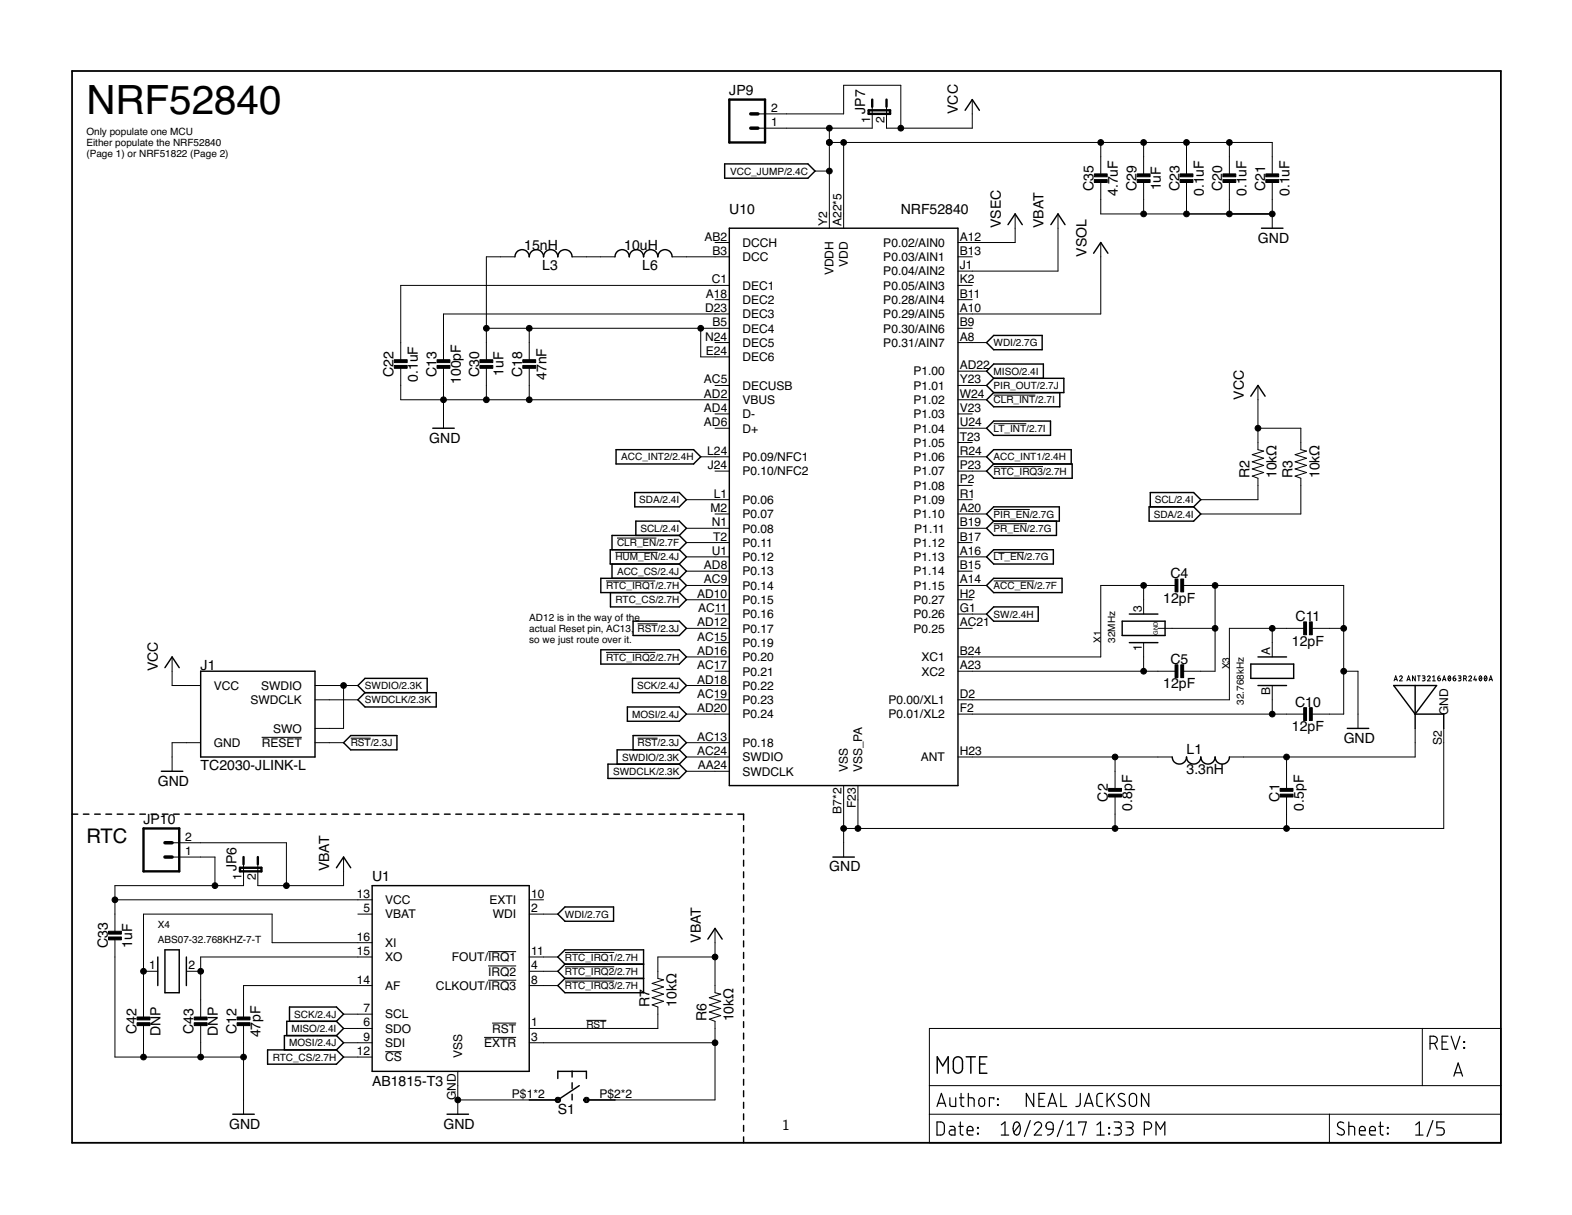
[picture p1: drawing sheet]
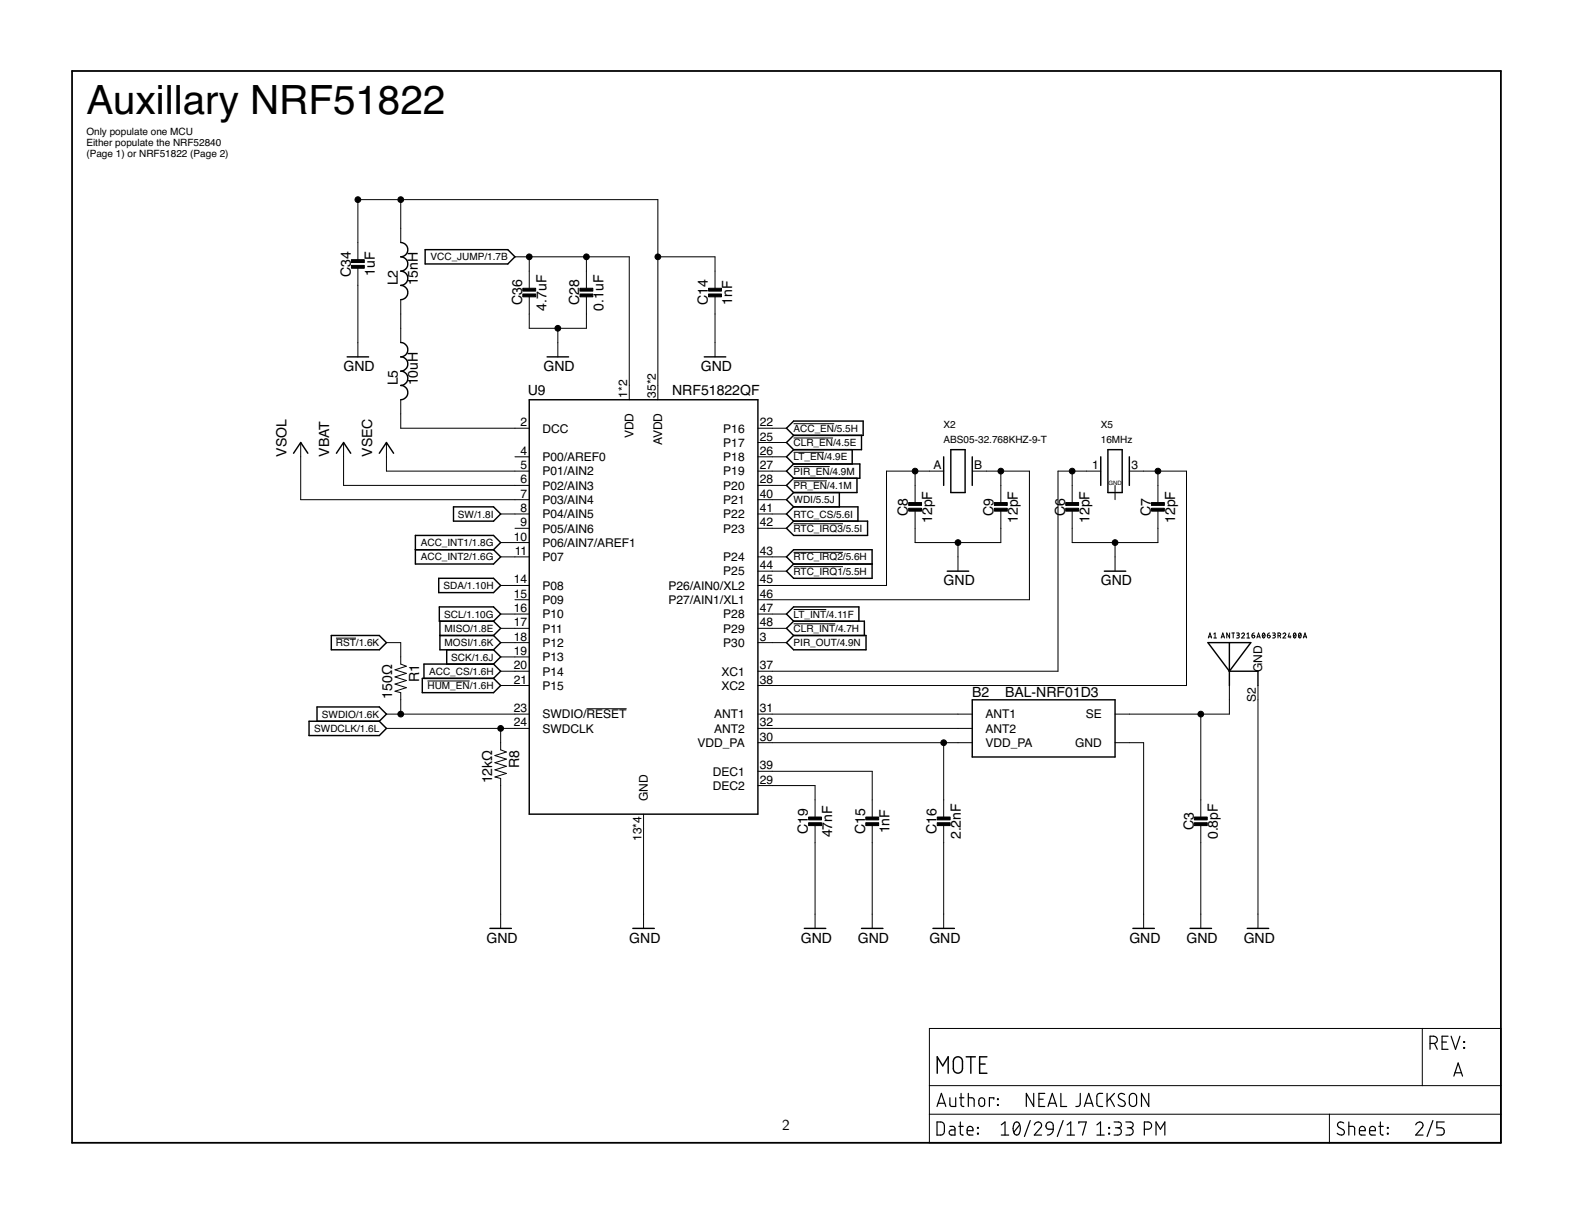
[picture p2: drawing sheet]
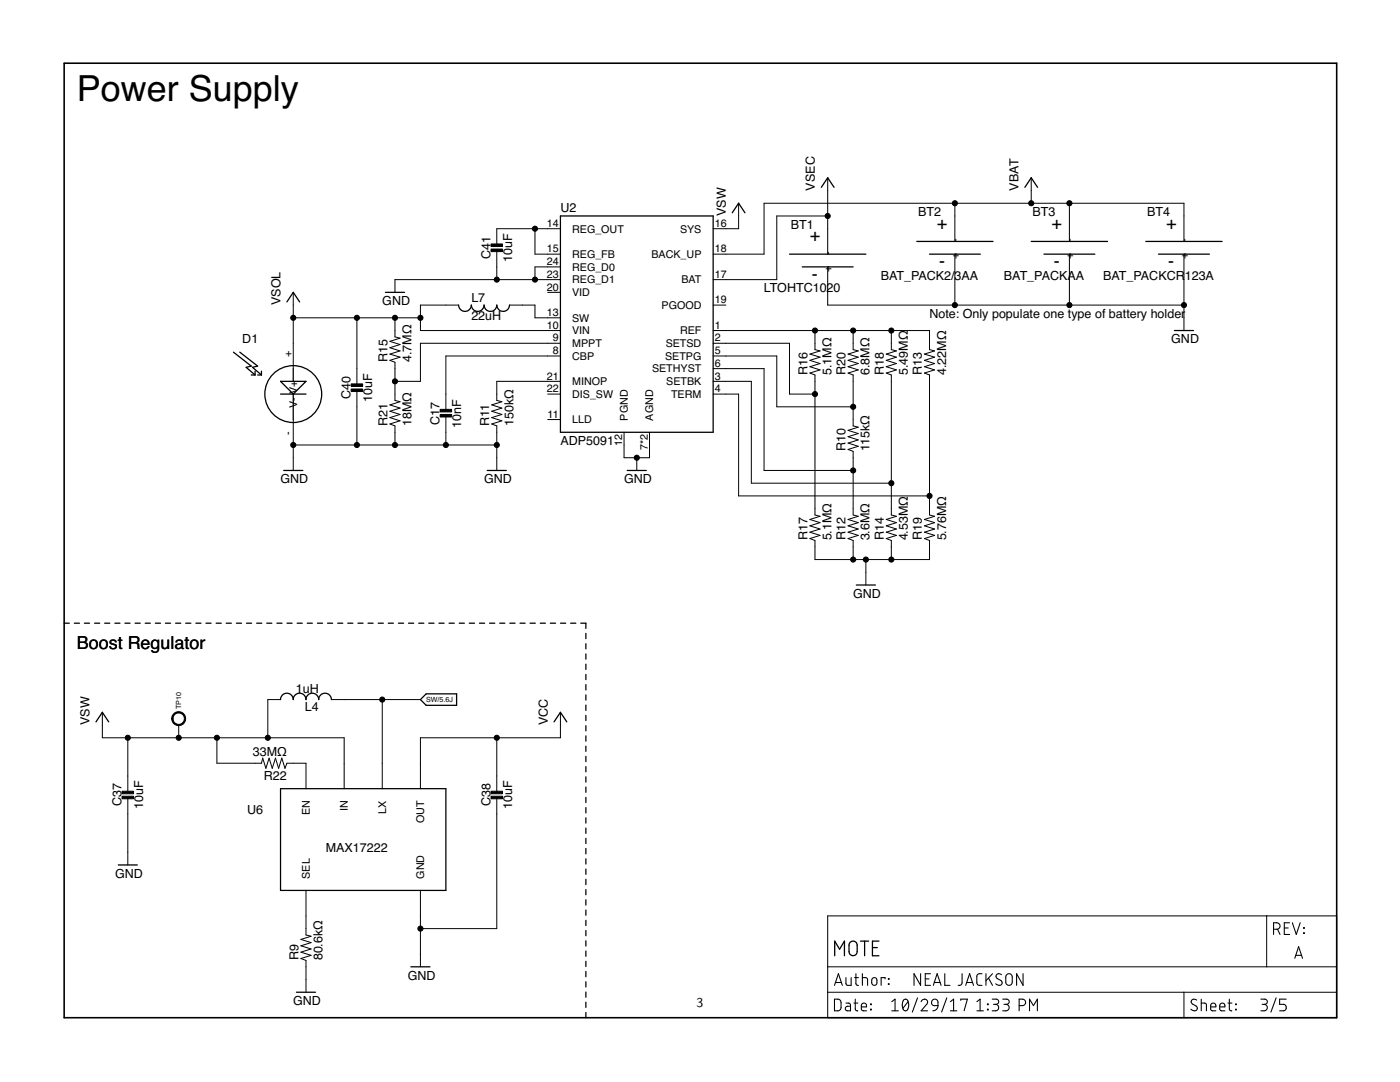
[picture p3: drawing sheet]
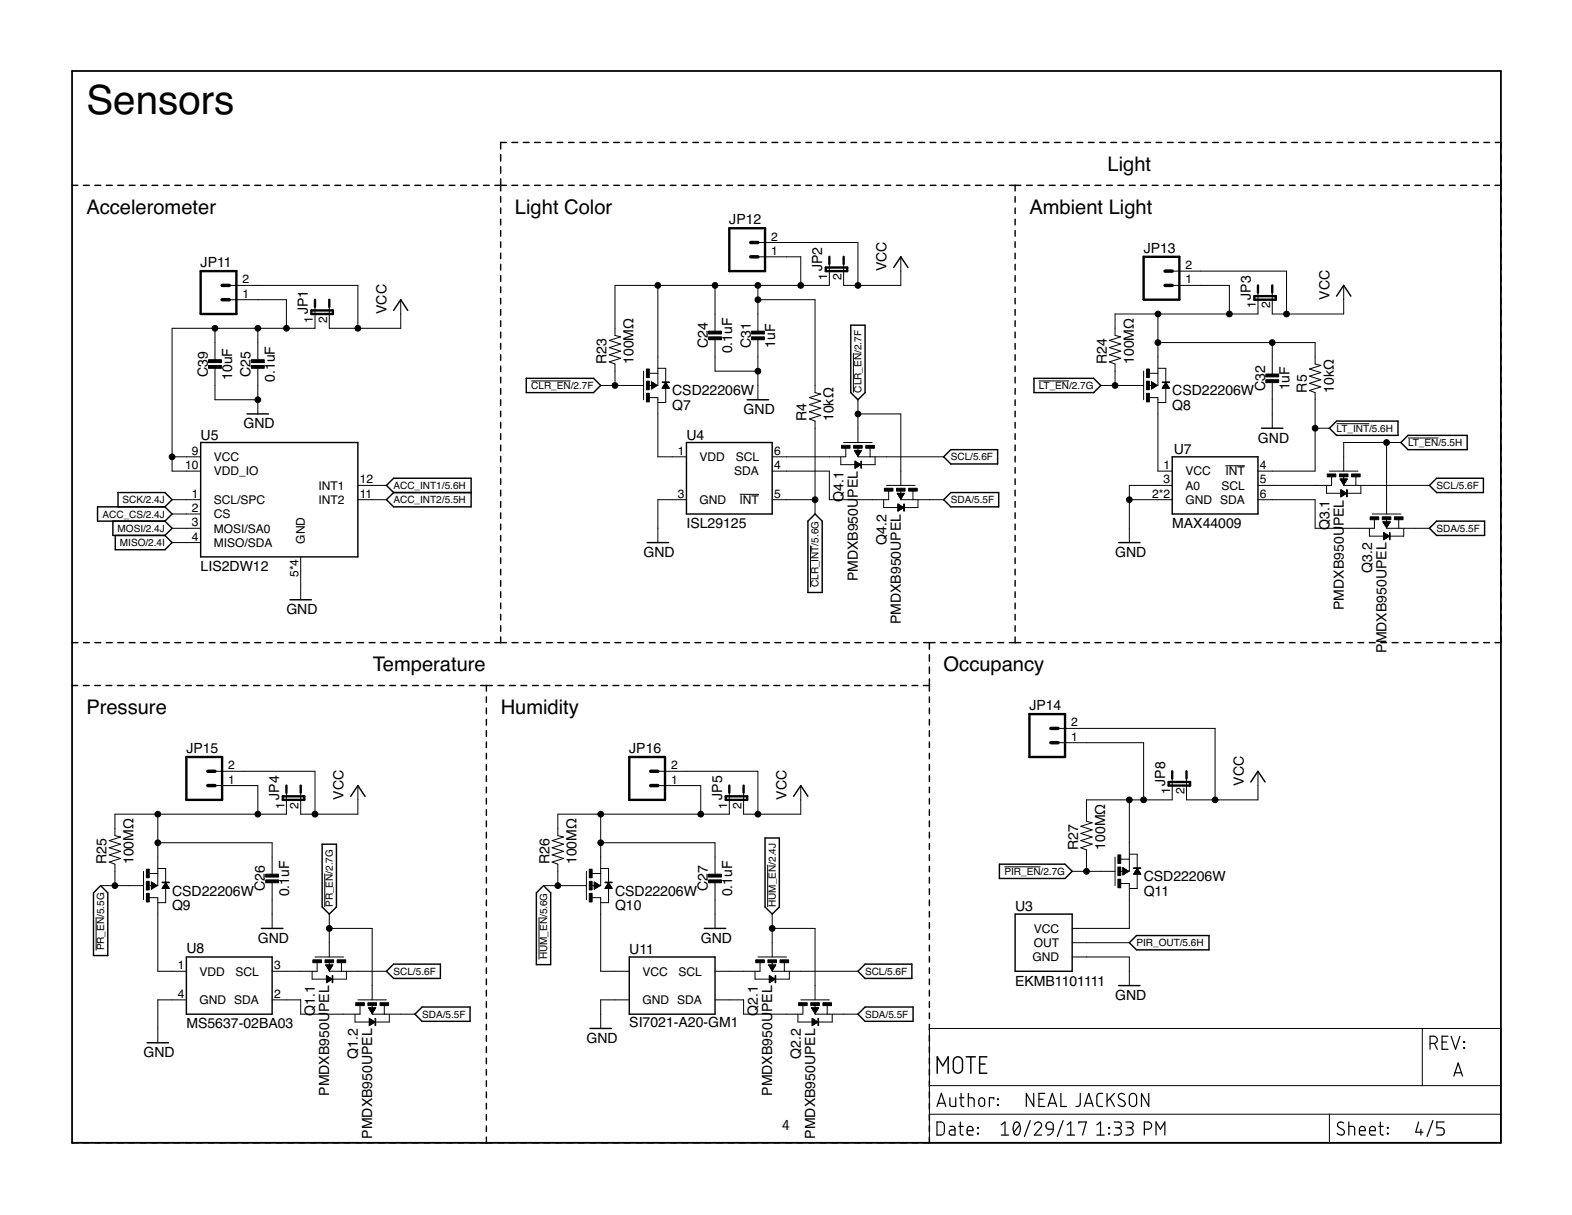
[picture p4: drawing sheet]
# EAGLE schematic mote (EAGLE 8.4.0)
AUTHOR: NEAL JACKSON; REV: A; TITLE: MOTE

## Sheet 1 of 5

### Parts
A2  ANT3216A063R2400A  [ANT3216A063R2400A]
C1  0.5pF  CAPACITOR0402_CAP  [0402_CAP]
C2  0.8pF  CAPACITOR0402_CAP  [0402_CAP]
C4  12pF  CAPACITOR0402_CAP  [0402_CAP]
C5  12pF  CAPACITOR0402_CAP  [0402_CAP]
C10  12pF  CAPACITOR0402_CAP  [0402_CAP]
C11  12pF  CAPACITOR0402_CAP  [0402_CAP]
C12  47pF  CAPACITOR0402_CAP  [0402_CAP]
C13  100pF  CAPACITOR0402_CAP  [0402_CAP]
C18  47nF  CAPACITOR0402_CAP  [0402_CAP]
C20  0.1uF  CAPACITOR0402_CAP  [0402_CAP]
C21  0.1uF  CAPACITOR0402_CAP  [0402_CAP]
C22  0.1uF  CAPACITOR0402_CAP  [0402_CAP]
C23  0.1uF  CAPACITOR0402_CAP  [0402_CAP]
C29  1uF  CAPACITOR0402_CAP  [0402_CAP]
C30  1uF  CAPACITOR0402_CAP  [0402_CAP]
C33  1uF  CAPACITOR0402_CAP  [0402_CAP]
C35  4.7uF  CAPACITOR0402_CAP  [0402_CAP]
C42  DNP  CAPACITOR0402_CAP  [0402_CAP]
C43  DNP  CAPACITOR0402_CAP  [0402_CAP]
J1  TC2030-JLINK-L  [TC2030-IDC]
JP6  JUMPER-2SMD-NC  [SJ_2S]
JP7  JUMPER-2SMD-NC  [SJ_2S]
JP9  M02PTH  [1X02]
JP10  M02PTH  [1X02]
L1  3.3nH  INDUCTOR0402  [0402_CAP]
L3  15nH  INDUCTOR0402  [0402_CAP]
L6  10uH  INDUCTOR0603  [0603_CAP]
R2  10kΩ  RESISTOR0402_RES  [0402_RES]
R3  10kΩ  RESISTOR0402_RES  [0402_RES]
R6  10kΩ  RESISTOR0402_RES  [0402_RES]
R7  10kΩ  RESISTOR0402_RES  [0402_RES]
S1  EVQP2  [EVQP2]
U1  AB1815-T3  [QFN-16-3MM]
U10  NRF52840  [AQFN73]
X1  32MHz  7V-32.000MAHV-T  [TXC-7V]
X3  32.768kHz  ABS05-32.768KHZ-9-T  [ABS05]
X4  ABS07-32.768KHZ-7-T  [2-SMD]

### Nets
!ACC_EN: U10.A14(P1.15) ; also sheet 2,5
!CLR_EN: U10.T2(P0.11) ; also sheet 2,4,5
!CLR_INT: U10.W24(P1.02) ; also sheet 2,4,5
!HUM_EN: U10.U1(P0.12) ; also sheet 2,4,5
!LT_EN: U10.A16(P1.13) ; also sheet 2,4,5
!LT_INT: U10.U24(P1.04) ; also sheet 2,4,5
!PIR_EN: U10.A20(P1.10) ; also sheet 2,4,5
!PR_EN: U10.B19(P1.11) ; also sheet 2,4,5
!RST: J1.3(!RESET) R7.1 U1.1(!RST) U10.AC13(P0.18) U10.AD12(P0.17) ; also sheet 2,5
!RTC_EXTR: R6.1 S1.P$2 S1.P$4 U1.3(!EXTR)
!RTC_IRQ1: U1.11(FOUT/!IRQ1) U10.AC9(P0.14) ; also sheet 2,5
!RTC_IRQ2: U1.4(!IRQ2) U10.AD16(P0.20) ; also sheet 2,5
!RTC_IRQ3: U1.8(CLKOUT/!IRQ3) U10.P23(P1.07) ; also sheet 2,5
ACC_CS: U10.AD8(P0.13) ; also sheet 2,4,5
ACC_INT1: U10.R24(P1.06) ; also sheet 2,4,5
ACC_INT2: U10.L24(P0.09/NFC1) ; also sheet 2,4,5
GND: A2.S2(GND) C1.2 C2.2 C4.1 C5.1 C10.1 C11.1 C12.2 C13.2 C18.2 C20.2 C21.2 C22.2 C23.2 C29.2 C30.2 C33.2 C35.2 C42.2 C43.2 J1.5(GND) S1.P$1 S1.P$3 U1.GND(VSS) U10.AD2(VBUS) U10.B7(VSS) U10.F23(VSS_PA) U10.GND(VSS) X1.2(GND) X1.4(GND) ; also sheet 2,3,4,5
MISO: U1.6(SDO) U10.AD22(P1.00) ; also sheet 2,4,5
MOSI: U1.9(SDI) U10.AD20(P0.24) ; also sheet 2,4,5
N$2: C22.1 U10.C1(DEC1)
N$3: C18.1 C30.1 L3.1 U10.B5(DEC4) U10.E24(DEC6)
N$4: C13.1 U10.D23(DEC3)
N$5: C2.1 L1.2 U10.H23(ANT)
N$6: A2.S1(ANTENNA) C1.1 L1.1
N$8: C4.2 U10.B24(XC1) X1.3
N$9: C5.2 U10.A23(XC2) X1.1
N$25: C12.1 U1.14(AF)
N$26: C42.1 U1.16(XI) X4.1
N$27: C43.1 U1.15(XO) X4.2
N$42: C33.1 JP6.1 JP10.1 U1.13(VCC)
N$44: L6.2 U10.B3(DCC)
N$49: L3.2 L6.1
PIR_OUT: U10.Y23(P1.01) ; also sheet 2,4,5
RTC_CS: U1.12(!CS) U10.AD10(P0.15) ; also sheet 2,5
SCK: U1.7(SCL) U10.AD18(P0.22) ; also sheet 2,4,5
SCL: R2.1 U10.N1(P0.08) ; also sheet 2,4,5
SDA: R3.1 U10.L1(P0.06) ; also sheet 2,4,5
SW: U10.G1(P0.26) ; also sheet 2,3,5
SWDCLK: J1.4(SWDCLK) U10.AA24(SWDCLK) ; also sheet 2
SWDIO: J1.2(SWDIO) J1.6(SWO) U10.AC24(SWDIO) ; also sheet 2
VBAT: JP6.2 JP10.2 R6.2 R7.2 U10.J1(P0.04/AIN2) ; also sheet 2,3,5
VCC: J1.1(VCC) JP7.2 JP9.2 R2.2 R3.2 ; also sheet 3,4
VCC_JUMP: C20.1 C21.1 C23.1 C29.1 C35.1 JP7.1 JP9.1 U10.A22(VDD) U10.AD14(VDD) U10.AD23(VDD) U10.B1(VDD) U10.W1(VDD) U10.Y2(VDDH) ; also sheet 2
VSEC: U10.A12(P0.02/AIN0) ; also sheet 2,3,5
VSOL: U10.A10(P0.29/AIN5) ; also sheet 2,3,5
WDI: U1.2(WDI) U10.A8(P0.31/AIN7) ; also sheet 2,5
XL1: C11.2 U10.D2(P0.00/XL1) X3.A
XL2: C10.2 U10.F2(P0.01/XL2) X3.B
Unconnected: U1.5(VBAT) U1.10(EXTI) U10.A18(DEC2) U10.AB2(DCCH) U10.AC5(DECUSB) U10.AC11(P0.16) U10.AC15(P0.19) U10.AC17(P0.21) U10.AC19(P0.23) U10.AC21(P0.25) U10.AD4(D-) U10.AD6(D+) U10.B9(P0.30/AIN6) U10.B11(P0.28/AIN4) U10.B13(P0.03/AIN1) U10.B15(P1.14) U10.B17(P1.12) U10.H2(P0.27) U10.J24(P0.10/NFC2) U10.K2(P0.05/AIN3) U10.M2(P0.07) U10.N24(DEC5) U10.P2(P1.08) U10.R1(P1.09) U10.T23(P1.05) U10.V23(P1.03)

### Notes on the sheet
- NRF52840
- Only populate one MCU!
  Either populate the NRF52840
  (Page 1) or NRF51822 (Page 2)
- AD12 is in the way of the
  actual Reset pin, AC13,
  so we just route over it.
- RTC

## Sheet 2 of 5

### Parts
A1  ANT3216A063R2400A  [ANT3216A063R2400A]
B2  BAL-NRF01D3  [BAL-NRF01D3]
C3  0.8pF  CAPACITOR0402_CAP  [0402_CAP]
C6  12pF  CAPACITOR0402_CAP  [0402_CAP]
C7  12pF  CAPACITOR0402_CAP  [0402_CAP]
C8  12pF  CAPACITOR0402_CAP  [0402_CAP]
C9  12pF  CAPACITOR0402_CAP  [0402_CAP]
C14  1nF  CAPACITOR0402_CAP  [0402_CAP]
C15  1nF  CAPACITOR0402_CAP  [0402_CAP]
C16  2.2nF  CAPACITOR0402_CAP  [0402_CAP]
C19  47nF  CAPACITOR0402_CAP  [0402_CAP]
C28  0.1uF  CAPACITOR0402_CAP  [0402_CAP]
C34  1uF  CAPACITOR0402_CAP  [0402_CAP]
C36  4.7uF  CAPACITOR0402_CAP  [0402_CAP]
L2  15nH  INDUCTOR0402  [0402_CAP]
L5  10uH  INDUCTOR0603  [0603_CAP]
R1  150Ω  RESISTOR0402_RES  [0402_RES]
R8  12kΩ  RESISTOR0402_RES  [0402_RES]
U9  NRF51822QF  [QFN-48-6MM]
X2  ABS05-32.768KHZ-9-T  [ABS05]
X5  16MHz  TXC-8Y  [TXC-8Y]

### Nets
!ACC_EN: U9.22(P16) ; also sheet 1,5
!CLR_EN: U9.25(P17) ; also sheet 1,4,5
!CLR_INT: U9.48(P29) ; also sheet 1,4,5
!HUM_EN: U9.21(P15) ; also sheet 1,4,5
!LT_EN: U9.26(P18) ; also sheet 1,4,5
!LT_INT: U9.47(P28) ; also sheet 1,4,5
!PIR_EN: U9.27(P19) ; also sheet 1,4,5
!PR_EN: U9.28(P20) ; also sheet 1,4,5
!RST: R1.1 ; also sheet 1,5
!RTC_IRQ1: U9.44(P25) ; also sheet 1,5
!RTC_IRQ2: U9.43(P24) ; also sheet 1,5
!RTC_IRQ3: U9.42(P23) ; also sheet 1,5
ACC_CS: U9.20(P14) ; also sheet 1,4,5
ACC_INT1: U9.10(P06/AIN7/AREF1) ; also sheet 1,4,5
ACC_INT2: U9.11(P07) ; also sheet 1,4,5
AVDD1: C14.1 C34.1 L2.1 U9.35(AVDD) U9.36(AVDD)
DCC1: L5.2 U9.2(DCC)
GND: A1.S2(GND) B2.GND C3.2 C6.2 C7.2 C8.2 C9.2 C14.2 C15.2 C16.2 C19.2 C28.2 C34.2 C36.2 R8.2 U9.13(GND) U9.33(GND) U9.34(GND) U9.GND ; also sheet 1,3,4,5
MISO: U9.17(P11) ; also sheet 1,4,5
MOSI: U9.18(P12) ; also sheet 1,4,5
N$60: B2.ANT1 U9.31(ANT1)
N$61: B2.ANT2 U9.32(ANT2)
N$62: A1.S1(ANTENNA) B2.SE C3.1
N$63: L2.2 L5.1
N$64: C6.1 U9.37(XC1) X5.1
N$65: C7.1 U9.38(XC2) X5.3
N$66: C15.1 U9.39(DEC1)
N$67: C19.1 U9.29(DEC2)
NRF_A2: C9.1 U9.46(P27/AIN1/XL1) X2.B
NRF_A3: C8.1 U9.45(P26/AIN0/XL2) X2.A
PIR_OUT: U9.3(P30) ; also sheet 1,4,5
RTC_CS: U9.41(P22) ; also sheet 1,5
SCK: U9.19(P13) ; also sheet 1,4,5
SCL: U9.16(P10) ; also sheet 1,4,5
SDA: U9.14(P08) ; also sheet 1,4,5
SW: U9.8(P04/AIN5) ; also sheet 1,3,5
SWDCLK: R8.1 U9.24(SWDCLK) ; also sheet 1
SWDIO: R1.2 U9.23(SWDIO/!RESET) ; also sheet 1
VBAT: U9.6(P02/AIN3) ; also sheet 1,3,5
VCC_JUMP: C28.1 C36.1 U9.1(VDD) U9.12(VDD) ; also sheet 1
VDD_PA1: B2.VCC(VDD_PA) C16.1 U9.30(VDD_PA)
VSEC: U9.5(P01/AIN2) ; also sheet 1,3,5
VSOL: U9.7(P03/AIN4) ; also sheet 1,3,5
WDI: U9.40(P21) ; also sheet 1,5
Unconnected: U9.4(P00/AREF0) U9.9(P05/AIN6) U9.15(P09) X5.2(GND) X5.4(GND)

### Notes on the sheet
- Auxillary NRF51822
- Only populate one MCU!
  Either populate the NRF52840
  (Page 1) or NRF51822 (Page 2)

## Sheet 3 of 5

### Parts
BT1  LTOHTC1020  [1020]
BT2  BAT_PACK2/3AA  [6S-2-3A]
BT3  BAT_PACKAA  [BHAA-3]
BT4  BAT_PACKCR123A  [BH123A]
C17  10nF  CAPACITOR0603_CAP  [0603_CAP]
C37  10uF  CAPACITOR0603_CAP  [0603_CAP]
C38  10uF  CAPACITOR0603_CAP  [0603_CAP]
C40  10uF  CAPACITOR0603_CAP  [0603_CAP]
C41  10uF  CAPACITOR0603_CAP  [0603_CAP]
D1  SOLARCELL  [SOLAR_HOLES]
L4  1uH  INDUCTORIHL2525CZ  [IHL-2525CZ]
L7  22uH  INDUCTOR74437324220  [74437324220]
R9  80.6kΩ  RESISTOR0603_RES  [0603-RES]
R10  115kΩ  RESISTOR0402_RES  [0402_RES]
R11  150kΩ  RESISTOR0402_RES  [0402_RES]
R12  3.6MΩ  RESISTOR0402_RES  [0402_RES]
R13  4.22MΩ  RESISTOR0402_RES  [0402_RES]
R14  4.53MΩ  RESISTOR0402_RES  [0402_RES]
R15  4.7MΩ  RESISTOR0402_RES  [0402_RES]
R16  5.1MΩ  RESISTOR0402_RES  [0402_RES]
R17  5.1MΩ  RESISTOR0402_RES  [0402_RES]
R18  5.49MΩ  RESISTOR0603_RES  [0603-RES]
R19  5.76MΩ  RESISTOR0805_RES  [0805_RES]
R20  6.8MΩ  RESISTOR0402_RES  [0402_RES]
R21  18MΩ  RESISTOR0603_RES  [0603-RES]
R22  33MΩ  RESISTOR0603_RES  [0603-RES]
TP10  TEST_POINT_0.040IN  [TESTPOINT_0.040IN]
U2  ADP5091  [QFN-24-4MM]
U6  MAX17222  [UDFN-6-MAXIM]

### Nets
GND: BT1.- BT2.- BT3.- BT4.- C17.2 C37.2 C38.2 C40.2 C41.2 D1.-(V-) R9.1 R11.1 R12.1 R14.1 R17.1 R19.1 R21.1 U2.7(AGND) U2.12(PGND) U2.23(REG_D1) U2.24(REG_D0) U2.GND_PAD(AGND) U6.3(GND) ; also sheet 1,2,4,5
N$1: R16.1 R17.2 U2.2(SETSD)
N$10: R13.2 R16.2 R18.2 R20.2 U2.1(REF)
N$11: R10.2 R20.1 U2.5(SETPG)
N$12: R9.2 U6.4(SEL)
N$13: R10.1 R12.2 U2.6(SETHYST)
N$14: R22.1 U6.6(EN)
N$16: R14.2 R18.1 U2.3(SETBK)
N$17: R13.1 R19.2 U2.4(TERM)
N$18: R11.2 U2.21(MINOP)
N$30: C17.1 U2.8(CBP)
N$32: R15.1 R21.2 U2.9(MPPT)
N$45: L7.P$1 U2.13(SW)
N$47: C41.1 U2.14(REG_OUT) U2.15(REG_FB)
SW: L4.P$2 U6.2(LX) ; also sheet 1,2,5
VBAT: BT2.+ BT3.+ BT4.+ U2.18(BACK_UP) ; also sheet 1,2,5
VCC: C38.1 U6.1(OUT) ; also sheet 1,4
VSEC: BT1.+ U2.17(BAT) ; also sheet 1,2,5
VSOL: C40.1 D1.+(V+) L7.P$2 R15.2 U2.10(VIN) ; also sheet 1,2,5
VSW: C37.1 L4.P$1 R22.2 TP10.TESTPOINT U2.16(SYS) U6.5(IN)
Unconnected: U2.11(LLD) U2.19(PGOOD) U2.20(VID) U2.22(DIS_SW)

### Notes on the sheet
- Power Supply
- Note: Only populate one type of battery holder
- Boost Regulator | Boost Regulator

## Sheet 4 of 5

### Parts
C24  0.1uF  CAPACITOR0402_CAP  [0402_CAP]
C25  0.1uF  CAPACITOR0402_CAP  [0402_CAP]
C26  0.1uF  CAPACITOR0402_CAP  [0402_CAP]
C27  0.1uF  CAPACITOR0402_CAP  [0402_CAP]
C31  1uF  CAPACITOR0402_CAP  [0402_CAP]
C32  1uF  CAPACITOR0402_CAP  [0402_CAP]
C39  10uF  CAPACITOR0603_CAP  [0603_CAP]
JP1  JUMPER-2SMD-NC  [SJ_2S]
JP2  JUMPER-2SMD-NC  [SJ_2S]
JP3  JUMPER-2SMD-NC  [SJ_2S]
JP4  JUMPER-2SMD-NC  [SJ_2S]
JP5  JUMPER-2SMD-NC  [SJ_2S]
JP8  JUMPER-2SMD-NC  [SJ_2S]
JP11  M02PTH  [1X02]
JP12  M02PTH  [1X02]
JP13  M02PTH  [1X02]
JP14  M02PTH  [1X02]
JP15  M02PTH  [1X02]
JP16  M02PTH  [1X02]
Q1  PMDXB950UPEL  [XDFN-6]
Q2  PMDXB950UPEL  [XDFN-6]
Q3  PMDXB950UPEL  [XDFN-6]
Q4  PMDXB950UPEL  [XDFN-6]
Q7  CSD22206W  [DSBGA]
Q8  CSD22206W  [DSBGA]
Q9  CSD22206W  [DSBGA]
Q10  CSD22206W  [DSBGA]
Q11  CSD22206W  [DSBGA]
R4  10kΩ  RESISTOR0402_RES  [0402_RES]
R5  10kΩ  RESISTOR0402_RES  [0402_RES]
R23  100MΩ  RESISTOR0402_RES  [0402_RES]
R24  100MΩ  RESISTOR0402_RES  [0402_RES]
R25  100MΩ  RESISTOR0402_RES  [0402_RES]
R26  100MΩ  RESISTOR0402_RES  [0402_RES]
R27  100MΩ  RESISTOR0402_RES  [0402_RES]
U3  EKMB1101111  [AMN2]
U4  ISL29125  [ODFN-6-1.5MMX1.6MM]
U5  LIS2DW12  [LGA-12]
U7  MAX44009  [UDFN-6-EXPOSED]
U8  MS5637-02BA03  [4-SMD]
U11  SI7021-A20-GM1  [DFN-6/3MM]

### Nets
!CLR_EN: Q4.2(.1:G) Q4.5(.2:G) Q7.A1(G) R23.1 ; also sheet 1,2,5
!CLR_INT: R4.1 U4.5(!INT) ; also sheet 1,2,5
!HUM_EN: Q2.2(.1:G) Q2.5(.2:G) Q10.A1(G) R26.1 ; also sheet 1,2,5
!LT_EN: Q3.2(.1:G) Q3.5(.2:G) Q8.A1(G) R24.1 ; also sheet 1,2,5
!LT_INT: R5.1 U7.4(!INT) ; also sheet 1,2,5
!PIR_EN: Q11.A1(G) R27.1 ; also sheet 1,2,5
!PR_EN: Q1.2(.1:G) Q1.5(.2:G) Q9.A1(G) R25.1 ; also sheet 1,2,5
ACC_CS: U5.2(CS) ; also sheet 1,2,5
ACC_INT1: U5.12(INT1) ; also sheet 1,2,5
ACC_INT2: U5.11(INT2) ; also sheet 1,2,5
GND: C24.2 C25.2 C26.2 C27.2 C31.2 C32.2 C39.2 U3.GND U4.3(GND) U5.5(GND) U5.6(GND) U5.7(GND) U5.8(GND) U7.2(GND) U7.3(A0) U7.EP(GND) U8.4(GND) U11.2(GND) ; also sheet 1,2,3,5
MISO: U5.4(MISO/SDA) ; also sheet 1,2,5
MOSI: U5.3(MOSI/SA0) ; also sheet 1,2,5
N$15: C25.1 C39.1 JP1.1 JP11.1 U5.9(VCC) U5.10(VDD_IO)
N$19: C26.1 JP4.1 JP15.1 Q9.A2(S) Q9.A3(S) Q9.B1(S) Q9.B2(S) Q9.B3(S) R25.2
N$20: Q8.C1(D) Q8.C2(D) Q8.C3(D) U7.1(VCC)
N$21: Q9.C1(D) Q9.C2(D) Q9.C3(D) U8.1(VDD)
N$22: Q10.C1(D) Q10.C2(D) Q10.C3(D) U11.5(VCC)
N$23: Q11.C1(D) Q11.C2(D) Q11.C3(D) U3.VCC
N$24: JP8.1 JP14.1 Q11.A2(S) Q11.A3(S) Q11.B1(S) Q11.B2(S) Q11.B3(S) R27.2
N$31: Q7.C1(D) Q7.C2(D) Q7.C3(D) U4.1(VDD)
N$33: C24.1 C31.1 JP2.1 JP12.1 Q7.A2(S) Q7.A3(S) Q7.B1(S) Q7.B2(S) Q7.B3(S) R4.2 R23.2
N$34: Q1.6(.1:D) U8.3(SCL)
N$36: C27.1 JP5.1 JP16.1 Q10.A2(S) Q10.A3(S) Q10.B1(S) Q10.B2(S) Q10.B3(S) R26.2
N$37: C32.1 JP3.1 JP13.1 Q8.A2(S) Q8.A3(S) Q8.B1(S) Q8.B2(S) Q8.B3(S) R5.2 R24.2
N$41: Q1.3(.2:D) U8.2(SDA)
N$48: Q2.3(.2:D) U11.1(SDA)
N$50: Q2.6(.1:D) U11.6(SCL)
N$51: Q3.3(.2:D) U7.6(SDA)
N$52: Q3.6(.1:D) U7.5(SCL)
N$54: Q4.3(.2:D) U4.4(SDA)
N$55: Q4.6(.1:D) U4.6(SCL)
PIR_OUT: U3.OUT ; also sheet 1,2,5
SCK: U5.1(SCL/SPC) ; also sheet 1,2,5
SCL: Q1.1(.1:S) Q2.1(.1:S) Q3.1(.1:S) Q4.1(.1:S) ; also sheet 1,2,5
SDA: Q1.4(.2:S) Q2.4(.2:S) Q3.4(.2:S) Q4.4(.2:S) ; also sheet 1,2,5
VCC: JP1.2 JP2.2 JP3.2 JP4.2 JP5.2 JP8.2 JP11.2 JP12.2 JP13.2 JP14.2 JP15.2 JP16.2 ; also sheet 1,3

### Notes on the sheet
- Sensors
- Light
- Accelerometer | Light Color | Ambient Light
- Temperature | Occupancy
- Pressure | Humidity

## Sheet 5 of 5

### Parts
H1  MOUNT-PAD-ROUND3.0  [3,0-PAD]
H2  MOUNT-PAD-ROUND3.0  [3,0-PAD]
H3  MOUNT-PAD-ROUND3.0  [3,0-PAD]
H4  MOUNT-PAD-ROUND3.0  [3,0-PAD]
J2  M10X2  [2X10]
J3  M04X2  [2X4]
J4  M02PTH  [1X02]

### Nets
!ACC_EN: J2.15 ; also sheet 1,2
!CLR_EN: J2.9 ; also sheet 1,2,4
!CLR_INT: J2.10 ; also sheet 1,2,4
!HUM_EN: J2.8 ; also sheet 1,2,4
!I2C_EN: J2.3
!LT_EN: J2.11 ; also sheet 1,2,4
!LT_INT: J2.12 ; also sheet 1,2,4
!PIR_EN: J2.13 ; also sheet 1,2,4
!PR_EN: J2.7 ; also sheet 1,2,4
!RST: J3.4 ; also sheet 1,2
!RTC_IRQ1: J2.19 ; also sheet 1,2
!RTC_IRQ2: J2.20 ; also sheet 1,2
!RTC_IRQ3: J3.1 ; also sheet 1,2
ACC_CS: J2.18 ; also sheet 1,2,4
ACC_INT1: J2.16 ; also sheet 1,2,4
ACC_INT2: J2.17 ; also sheet 1,2,4
GND: H1.B3,0(MOUNT) H2.B3,0(MOUNT) H3.B3,0(MOUNT) H4.B3,0(MOUNT) J4.1 J4.2 ; also sheet 1,2,3,4
MISO: J2.4 ; also sheet 1,2,4
MOSI: J2.5 ; also sheet 1,2,4
PIR_OUT: J2.14 ; also sheet 1,2,4
RTC_CS: J3.2 ; also sheet 1,2
SCK: J2.6 ; also sheet 1,2,4
SCL: J2.2 ; also sheet 1,2,4
SDA: J2.1 ; also sheet 1,2,4
SW: J3.8 ; also sheet 1,2,3
VBAT: J3.6 ; also sheet 1,2,3
VSEC: J3.5 ; also sheet 1,2,3
VSOL: J3.7 ; also sheet 1,2,3
WDI: J3.3 ; also sheet 1,2

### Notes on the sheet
- Mounting Holes

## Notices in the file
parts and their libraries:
SparkFun-Passives: Licensing: CC v3.0 Share-Alike You are welcome to use this library for commercial purposes.
